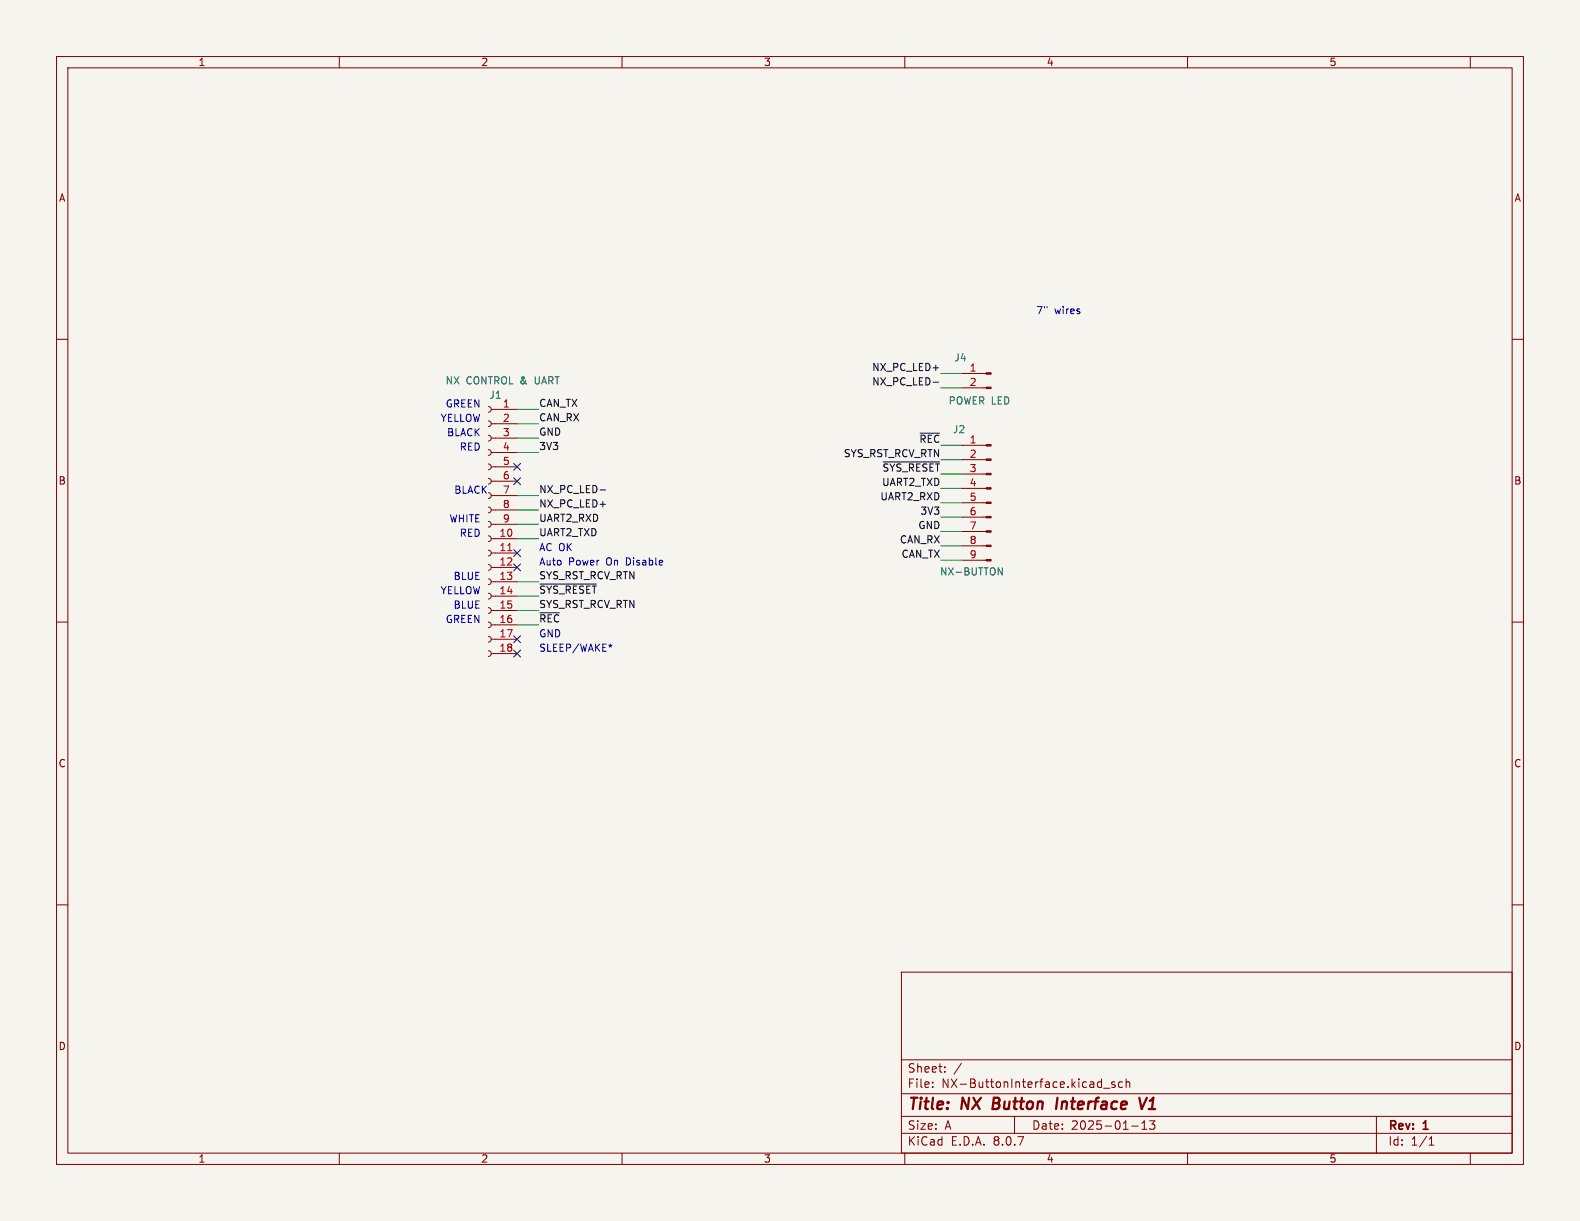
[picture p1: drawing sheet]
<svg xmlns="http://www.w3.org/2000/svg" width="279mm" height="216mm" viewBox="0 0 279 216" stroke-linecap="round" stroke-linejoin="round" font-family="sans-serif">
<path d="M0 0h279.4v215.9h-279.4z" fill="#f5f4ef" stroke="#f5f4ef" stroke-width=".18"/>
<g fill="none" stroke="#840000" stroke-width=".18">
<path d="M10 10h259.4v195.9h-259.4zM12 12h255.4v191.9h-255.4zM60 10v2M110 10v2M160 10v2M210 10v2M260 10v2M10 60h2M86.4 79.5l.3 .2 .2 .3-.2 .4-.3 .1M86.4 77l.3 .1 .2 .4-.2 .3-.3 .2M86.4 74.4l.3 .2 .2 .3-.2 .4-.3 .1M86.4 71.9l.3 .1 .2 .4-.2 .3-.3 .2"/>
<path d="M86.9 77.5h4.5M86.9 74.9h4.5M86.9 72.4h4.5M170.2 68.6h4.2M170.2 66h4.2M170.2 78.7h4.2M267.4 60h2M86.4 99.8l.3 .2 .2 .3-.2 .4-.3 .1M86.4 97.3l.3 .1 .2 .4-.2 .3-.3 .2M86.4 94.7l.3 .2 .2 .4-.2 .3-.3 .2M86.4 92.2l.3 .2 .2 .3-.2 .4-.3 .1M86.4 89.7l.3 .1 .2 .4-.2 .3-.3 .2"/>
<path d="M86.4 87.1l.3 .2 .2 .3-.2 .4-.3 .1M86.4 84.6l.3 .1 .2 .4-.2 .3-.3 .2M86.4 82l.3 .2 .2 .4-.2 .3-.3 .2M86.9 97.8h4.5M86.9 95.3h4.5M86.9 92.7h4.5M86.9 90.2h4.5M86.9 87.6h4.5M86.9 85.1h4.5M86.9 82.6h4.5M86.9 80h4.5M170.2 99.1h4.2"/>
<path d="M170.2 96.5h4.2M170.2 94h4.2M170.2 91.4h4.2M170.2 88.9h4.2M170.2 86.4h4.2M170.2 83.8h4.2M170.2 81.3h4.2M10 110h2M86.4 115.1l.3 .1 .2 .4-.2 .3-.3 .2M86.4 112.5l.3 .2 .2 .3-.2 .4-.3 .1M86.4 110l.3 .1 .2 .4-.2 .3-.3 .2M86.4 107.4l.3 .2 .2 .4-.2 .3-.3 .2"/>
<path d="M86.4 104.9l.3 .2 .2 .3-.2 .4-.3 .1M86.4 102.4l.3 .1 .2 .4-.2 .3-.3 .2M86.9 115.6h4.5M86.9 113h4.5M86.9 110.5h4.5M86.9 108h4.5M86.9 105.4h4.5M86.9 102.9h4.5M86.9 100.3h4.5M267.4 110h2M10 160h2M159.4 171.9h108v32h-108z"/>
<path d="M267.4 160h2M159.4 197.4h108M159.4 193.4h108M159.4 187.4h108M164.9 192.1v.2M164.9 191.4v.1M167.1 189.4v.2M167.1 188.7v.1M170 188l-1.3 1.9M179.4 197.4v3M194.6 191.3l.2 .1M194.8 190.8v1.5"/>
<path d="M194.8 192.2l-.2 .1M195.1 192.4h1.2M197.1 191.4l-.3-.1-.2 .2v.2l.5 .2v.3h-.5M198.5 191.4l-.4-.1-.3 .3v.4l.1 .2h.6M199.1 191.4l.3-.1 .3 .1 .1 .9M199.1 190.8v1.5M200.1 199.1h1.2M201.9 199.7h.9M201.9 198.6l.5-.4v1.5M203.3 198.2h.9l-.5 .6 .4 .1v.6l-.2 .2h-.4l-.2-.2M243.4 197.4v6.5M60 203.9v2"/>
<path d="M110 203.9v2M159.4 200.4h108M160 203.9v2M210 203.9v2M252.7 202.5h.9M252.7 201.4l.4-.4v1.5M260 203.9v2"/>
</g>
<path d="M175.8 194.1l-.3 2h.8M187 194.1l-.3 2M201.5 194.1l.4 2 .9-2M203.1 196.1h1.2M203.5 194.6l-.2 .1" fill="none" stroke="#840000" stroke-width=".4"/>
<g fill="#840000" stroke="#840000" stroke-width=".18">
<path d="M174.4 68.5h.9v.2h-.9z"/>
<path d="M174.4 65.9h.9v.3h-.9z"/>
<path d="M174.4 98.9h.9v.3h-.9z"/>
<path d="M174.4 96.4h.9v.2h-.9z"/>
<path d="M174.4 93.9h.9v.2h-.9z"/>
<path d="M174.4 91.3h.9v.3h-.9z"/>
<path d="M174.4 88.8h.9v.2h-.9z"/>
<path d="M174.4 86.2h.9v.3h-.9z"/>
<path d="M174.4 83.7h.9v.2h-.9z"/>
<path d="M174.4 81.2h.9v.2h-.9z"/>
<path d="M174.4 78.6h.9v.3h-.9z"/>
</g>
<path d="M89.8 97.4h.7" fill="none" stroke="#a90000" stroke-width=".18"/>
<path d="M176.5 100.4l.7 1.3v-1.3" fill="none" stroke="#006464" stroke-width=".18"/>
<path d="M162.7 76.6h3.4M165 67.6h1M106.1 86.6h1M156.2 81.7h9.9M95.5 108.4h3.4M95.5 103.3h9.9" fill="none" stroke="#0f0f0f" stroke-width=".18"/>
<path d="M107.6 114.1l.3 .1M107.9 113.9v.3M107.9 114.2l-.2 .2M107.9 114.2l.2 .2M108.2 114.1l-.3 .1" fill="none" stroke="#0000c2" stroke-width=".18"/>
<g fill="none" stroke="#009600" stroke-width=".18">
<path d="M91.4 74.9h3.8M91.4 72.4h3.8M91.4 77.5h3.8M166.4 78.7h3.8M166.4 68.6h3.8M166.4 66h3.8M91.4 80h3.8M91.4 87.6h3.8M91.4 90.2h3.8M91.4 92.7h3.8M91.4 95.3h3.8M166.4 88.9h3.8"/>
<path d="M166.4 81.3h3.8M166.4 86.4h3.8M166.4 96.5h3.8M166.4 99.1h3.8M166.4 83.8h3.8M166.4 91.4h3.8M166.4 94h3.8M91.4 110.5h3.8M91.4 108h3.8M91.4 105.4h3.8M91.4 102.9h3.8"/>
</g>
<path d="M90.8 99.7l1.2 1.2M90.8 97.2l1.2 1.2M90.8 84.5l1.2 1.2M90.8 81.9l1.2 1.3M92 99.7l-1.2 1.2M92 97.2l-1.2 1.2M92 84.5l-1.2 1.2M92 81.9l-1.2 1.3M90.8 115l1.2 1.2M90.8 112.4l1.2 1.2M92 115l-1.2 1.2M92 112.4l-1.2 1.2" fill="none" stroke="#000084" stroke-width=".18"/>
<g font-size="2.8" fill="#840000">
<text x="160.4" y="196.8">Title:</text>
<text x="170.1" y="196.8">NX</text>
<text x="176.4" y="196.8">Button</text>
<text x="188.4" y="196.8">Interface</text>
<text x="204" y="196.8">V1</text>
</g>
<g font-size="2.1" fill="#840000">
<text x="160.4" y="189.9">Sheet:</text>
<text x="160.4" y="192.6">File:</text>
<text x="166.5" y="192.6">NX-ButtonInterface.kicad_sch</text>
<text x="160.4" y="202.8">KiCad</text>
<text x="160.4" y="200">Size:</text>
<text x="167.1" y="200">A</text>
<text x="168.1" y="202.8">E.D.A.</text>
<text x="175.7" y="202.8">8.0.7</text>
<text x="182.4" y="200">Date:</text>
<text x="189.4" y="200">2025-01-13</text>
<text x="245.4" y="200.2">Rev:</text>
<text x="245.4" y="202.8">Id:</text>
<text x="249.5" y="202.8">1/1</text>
<text x="251.8" y="200.2">1</text>
</g>
<g font-size="1.8" fill="#840000">
<text x="35" y="11.9">1</text>
<text x="85" y="11.9">2</text>
<text x="135" y="11.9">3</text>
<text x="185" y="11.9">4</text>
<text x="235" y="11.9">5</text>
<text x="10.3" y="35.9">A</text>
<text x="267.7" y="35.9">A</text>
<text x="10.3" y="85.9">B</text>
<text x="267.7" y="85.9">B</text>
<text x="10.3" y="135.9">C</text>
<text x="267.7" y="135.9">C</text>
<text x="10.3" y="185.9">D</text>
<text x="267.7" y="185.9">D</text>
<text x="35" y="205.8">1</text>
<text x="85" y="205.8">2</text>
<text x="135" y="205.8">3</text>
<text x="185" y="205.8">4</text>
<text x="235" y="205.8">5</text>
</g>
<g font-size="1.8" fill="#0000c2">
<text x="183.1" y="55.6">7&quot;</text>
<text x="186.5" y="55.6">wires</text>
<text x="77.8" y="74.7">YELLOW</text>
<text x="78.7" y="72.1">GREEN</text>
<text x="79" y="77.2">BLACK</text>
<text x="81.2" y="79.8">RED</text>
<text x="80.2" y="87.4">BLACK</text>
<text x="79.4" y="92.5">WHITE</text>
<text x="81.2" y="95">RED</text>
<text x="95.2" y="100.1">Auto</text>
<text x="95.2" y="97.5">AC OK</text>
<text x="100.5" y="100.1">Power</text>
<text x="107.3" y="100.1">On</text>
<text x="111" y="100.1">Disable</text>
<text x="77.8" y="105.2">YELLOW</text>
<text x="80.1" y="107.7">BLUE</text>
<text x="80.1" y="102.6">BLUE</text>
<text x="78.7" y="110.2">GREEN</text>
<text x="95.2" y="112.8">GND</text>
<text x="95.2" y="115.3">SLEEP/WAKE*</text>
</g>
<g font-size="1.8" fill="#0f0f0f">
<text x="154.1" y="65.7">NX_PC_LED+</text>
<text x="154.1" y="68.2">NX_PC_LED-</text>
<text x="95.2" y="77.1">GND</text>
<text x="95.2" y="74.6">CAN_RX</text>
<text x="95.2" y="72">CAN_TX</text>
<text x="95.2" y="79.7">3V3</text>
<text x="149.1" y="80.9">SYS_RST_RCV_RTN</text>
<text x="155.9" y="83.5">~{SYS_RESET}</text>
<text x="162.5" y="78.4">~{REC}</text>
<text x="95.2" y="89.8">NX_PC_LED+</text>
<text x="95.2" y="87.3">NX_PC_LED-</text>
<text x="155.6" y="88.6">UART2_RXD</text>
<text x="155.9" y="86">UART2_TXD</text>
<text x="95.2" y="92.4">UART2_RXD</text>
<text x="95.2" y="94.9">UART2_TXD</text>
<text x="162.3" y="93.6">GND</text>
<text x="162.7" y="91.1">3V3</text>
<text x="159" y="96.2">CAN_RX</text>
<text x="159.3" y="98.7">CAN_TX</text>
<text x="95.2" y="107.6">SYS_RST_RCV_RTN</text>
<text x="95.2" y="102.5">SYS_RST_RCV_RTN</text>
<text x="95.2" y="105.1">~{SYS_RESET}</text>
<text x="95.2" y="110.1">~{REC}</text>
</g>
<g font-size="1.8" fill="#006464">
<text x="168.7" y="64.1">J4</text>
<text x="78.7" y="68.2">NX</text>
<text x="82.4" y="68.2">CONTROL &amp;</text>
<text x="86.4" y="70.7">J1</text>
<text x="94.9" y="68.2">UART</text>
<text x="167.6" y="71.7">POWER LED</text>
<text x="168.4" y="76.8">J2</text>
<text x="166.1" y="102">NX-BUTTON</text>
</g>
<g font-size="1.8" fill="#a90000">
<text x="171.4" y="65.8">1</text>
<text x="171.4" y="68.3">2</text>
<text x="88.8" y="72.1">1</text>
<text x="88.8" y="74.7">2</text>
<text x="88.8" y="77.2">3</text>
<text x="88.8" y="79.8">4</text>
<text x="88.8" y="82.3">5</text>
<text x="171.4" y="78.5">1</text>
<text x="171.4" y="81">2</text>
<text x="171.4" y="83.6">3</text>
<text x="88.8" y="84.8">6</text>
<text x="88.8" y="87.4">7</text>
<text x="88.8" y="89.9">8</text>
<text x="171.4" y="86.1">4</text>
<text x="171.4" y="88.6">5</text>
<text x="88.2" y="95">10</text>
<text x="88.8" y="92.5">9</text>
<text x="171.4" y="91.2">6</text>
<text x="171.4" y="93.7">7</text>
<text x="88.2" y="97.5">11</text>
<text x="88.2" y="100.1">12</text>
<text x="171.4" y="96.3">8</text>
<text x="171.4" y="98.8">9</text>
<text x="88.2" y="102.6">13</text>
<text x="88.2" y="105.2">14</text>
<text x="88.2" y="107.7">15</text>
<text x="88.2" y="110.2">16</text>
<text x="88.2" y="112.8">17</text>
<text x="88.2" y="115.3">18</text>
</g>
</svg>
